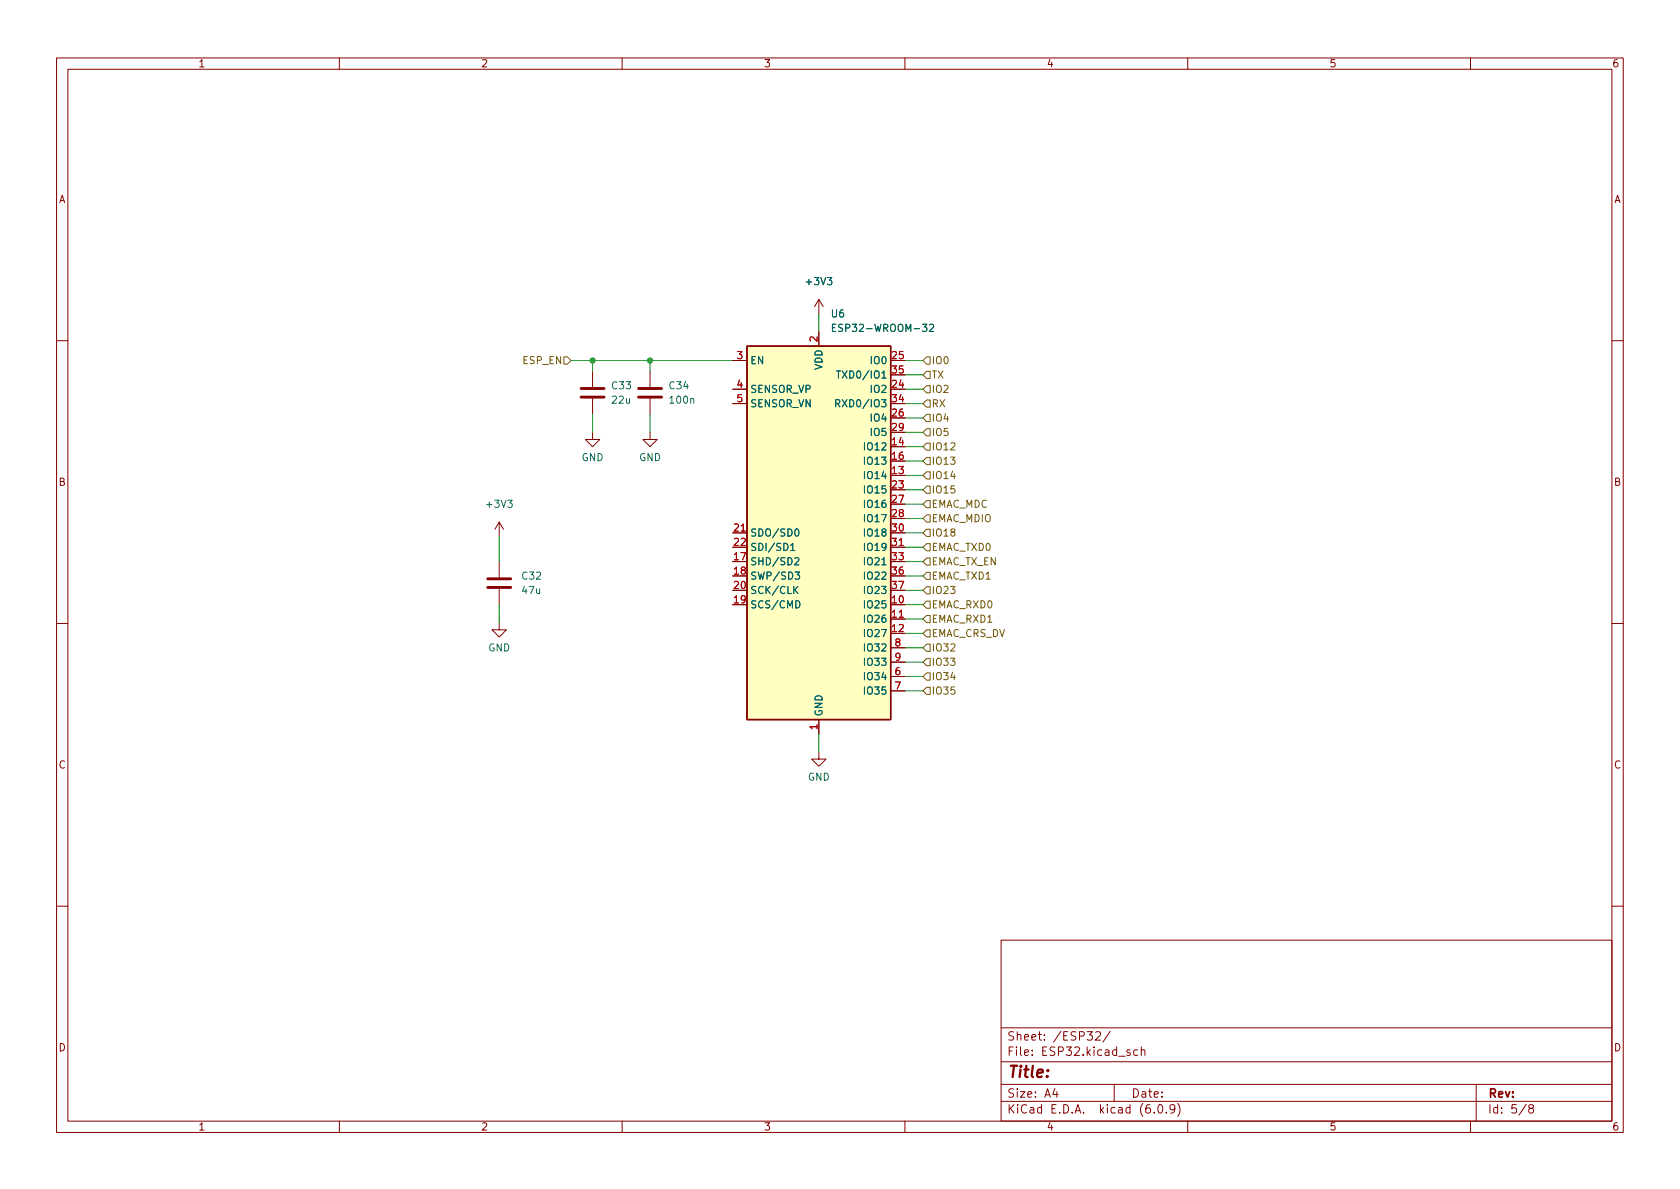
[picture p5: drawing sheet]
<svg xmlns="http://www.w3.org/2000/svg" width="297mm" height="210mm" viewBox="0 0 297 210" stroke-linecap="round" stroke-linejoin="round" font-family="sans-serif">
<g fill="none" stroke="#840000" stroke-width=".18">
<path d="M10 10.2h277v190.1h-277zM12 12.2h273v186.1h-273zM60 10.2v2M110 10.2v2M160 10.2v2M210 10.2v2M260 10.2v2M144.8 53v2.5M144.8 58.7v2.5M144.8 53l-.8 1.2M144.8 53l.7 1.2M10 60.2h2"/>
<path d="M104.8 76.4v1.3h1.2l-1.2 1.3-1.3-1.3h1.3M104.8 65.7v2.7M104.8 70.5v2.8M114.9 76.4v1.3h1.3l-1.3 1.3-1.2-1.3h1.2M114.9 65.7v2.7M114.9 70.5v2.8M129.5 63.7h2.6M129.5 68.8h2.6M129.5 71.4h2.6M285 60.2h2M88.3 92.3v2.6M88.3 99.3v2.8"/>
<path d="M88.3 92.3l-.8 1.3M88.3 92.3l.7 1.3M129.5 94.2h2.6M157.5 96.8h2.5M10 110.2h2M88.3 110.1v1.3h1.2l-1.2 1.2-1.3-1.2h1.3M88.3 104.1v2.8M157.5 109.5h2.5M157.5 119.6h2.5M157.5 114.5h2.5M157.5 117.1h2.5M285 110.2h2"/>
<path d="M144.8 133v1.2h1.2l-1.2 1.3-1.3-1.3h1.3M144.8 127.2v2.6M157.5 122.2h2.5M10 160.2h2M177 166.3h108v32h-108zM285 160.2h2M60 198.3v2M110 198.3v2M160 198.3v2M177 194.8h108M177 191.8h108M177 187.8h108"/>
<path d="M177 181.8h108M186.5 192.5l-.4 1h1M186.9 193v1M192.2 182.4h.9l-.5 .6 .5 .1v.7l-.2 .1h-.5l-.2-.1M193.7 182.6l.6-.2 .2 .2 .1 .3-1 1h1M196.3 182.4l-1.3 1.9M197 191.8v3M199.8 185.7l-.4-.1-.2 .2 .1 .3 .5 .1v.4h-.6M201.1 185.7l-.4-.1-.3 .3v.4l.2 .3h.5M201.8 185.8l.2-.2 .4 .1v.9M201.8 185.1v1.5M204.1 196.7v.1"/>
<path d="M204.9 195.4l.2-.1a.81 .81 0 0 1 .6 .7 .81 .81 0 0 1-.3 .8h-.2a.81 .81 0 0 1-.6-.6 .81 .81 0 0 1 .3-.8zM206.2 196.7v.1M207.7 196l-.3 .3h-.3l-.2-.3 .1-.6 .4-.1 .2 .2a.99 .99 0 0 1-.3 1.3h-.3M208.2 195.1a1.72 1.72 0 0 1 0 2.3M210 198.3v2M260 198.3v2M261 191.8v6.5M269.9 195.3l-1.3 1.9M270.6 196l-.3-.3 .1-.2 .2-.2 .4 .1 .2 .2-.1 .2-.7 .2-.1 .3v.2l.3 .3h.4l.2-.3-.1-.4-.2-.1"/>
</g>
<path d="M102.7 70.2h4.1M102.7 68.7h4.1M112.9 70.2h4.1M112.9 68.7h4.1M86.2 103.9h4.1M86.2 102.4h4.1" fill="none" stroke="#840000" stroke-width=".51"/>
<path d="M132.1 61.2h25.4v66h-25.4z" fill="#ffffc2" stroke="#ffffc2" stroke-width=".18"/>
<path d="M132.1 61.2h25.4v66h-25.4z" fill="none" stroke="#840000" stroke-width=".25"/>
<g fill="none" stroke="#006464" stroke-width=".18">
<path d="M147.2 57.9h.4M147.8 57.3h-.6v1.3h.6M164.4 57.5l.4-.2 .3 .4-.8 .9h.8M147.8 71.3h.6l.1-.2-.1-.3-.6-.1v1.2M147.9 65.6h.7M148.1 71.3l.4 .6M148.2 65.6v1.3M139.8 96.4l.4-.3v1.2M139.8 97.3h.7M140.5 98.7l.5-.1 .3 .4-.8 .9h.8M140.6 93.7l.2-.2a.68 .68 0 0 1 .5 .7 .68 .68 0 0 1-.5 .6l-.2-.1-.1-.4zM140.5 104.2l.6 .8"/>
<path d="M140.6 101.2h.8l-.5 .4 .4 .2v.5l-.2 .1-.5-.1M140.7 106.2a.64 .64 0 0 1 .7 .7 .64 .64 0 0 1-.7 .6zM141.1 103.7l-.8 .7"/>
</g>
<g fill="none" stroke="#725600" stroke-width=".18">
<path d="M99.7 63.1h.6l.7 .6-.7 .7h-.6zM163.2 66.3l.6-.6h.7v1.2h-.7zM163.2 79l.6-.6h.7v1.2h-.7zM163.2 68.8l.6-.6h.7v1.3h-.7zM163.2 73.9l.6-.6h.7v1.2h-.7zM163.2 76.4l.6-.6h.7v1.3h-.7zM163.2 71.4l.6-.7h.7v1.3h-.7zM163.8 63.1h.7v1.3h-.7l-.6-.7zM163.2 84.1l.6-.7h.7v1.3h-.7zM163.2 81.5l.6-.6h.7v1.3h-.7zM163.2 89.1l.6-.6h.7v1.3h-.7zM163.2 96.8l.6-.7h.7v1.3h-.7z"/>
<path d="M163.8 98.7h.7v1.2h-.7l-.6-.6zM163.8 91.1h.7v1.2h-.7l-.6-.6zM163.8 86h.7v1.2h-.7l-.6-.6zM163.8 93.6h.7v1.3h-.7l-.6-.7zM163.2 106.9l.6-.6h.7v1.3h-.7zM163.2 119.6l.6-.6h.7v1.3h-.7zM163.2 112l.6-.6h.7v1.2h-.7zM163.8 103.8h.7v1.2h-.7l-.6-.6zM163.8 113.9h.7v1.3h-.7l-.6-.7zM163.8 101.2h.7v1.3h-.7l-.6-.7zM163.8 116.5h.7v1.2h-.7l-.6-.6zM163.8 108.8h.7v1.3h-.7l-.6-.6z"/>
<path d="M163.8 121.5h.7v1.3h-.7l-.6-.6z"/>
</g>
<g fill="none" stroke="#009600" stroke-width=".18">
<path d="M144.8 55.5v3.2M101 63.7h28.5M104.8 63.7v2M104.8 73.3v3.1M114.9 63.7v2M114.9 73.3v3.1M160 63.7h3.2M160 68.8h3.2M160 66.3h3.2M160 73.9h3.2M160 71.4h3.2M160 79h3.2"/>
<path d="M160 76.4h3.2M88.3 94.9v4.4M160 84.1h3.2M160 99.3h3.2M160 96.8h3.2M160 94.2h3.2M160 91.7h3.2M160 86.6h3.2M160 89.1h3.2M160 81.5h3.2M88.3 106.9v3.2M160 114.5h3.2"/>
<path d="M160 106.9h3.2M160 117.1h3.2M160 119.6h3.2M160 101.8h3.2M160 104.4h3.2M160 112h3.2M160 109.5h3.2M144.8 129.8v3.2M160 122.2h3.2"/>
</g>
<g fill="#009600" stroke="#009600" stroke-width=".18">
<circle cx="104.8" cy="63.7" r=".46"/>
<circle cx="114.9" cy="63.7" r=".46"/>
</g>
<text font-size="2.8" fill="#840000" x="178" y="190.6">Title:</text>
<g font-size="2.1" fill="#840000">
<text x="178" y="184">Sheet: /ESP32/</text>
<text x="178" y="186.7">File: ESP32.kicad_sch</text>
<text x="178" y="196.9">KiCad E.D.A. kicad (6.0.9)</text>
<text x="178" y="194.1">Size: A4</text>
<text x="200" y="194.1">Date:</text>
<text x="263" y="194.1">Rev:</text>
<text x="263" y="196.9">Id: 5/8</text>
</g>
<g font-size="1.8" fill="#840000">
<text x="35" y="11.9">1</text>
<text x="85" y="11.9">2</text>
<text x="135" y="11.9">3</text>
<text x="185" y="11.9">4</text>
<text x="235" y="11.9">5</text>
<text x="285" y="11.9">6</text>
<text x="10.3" y="35.9">A</text>
<text x="285.3" y="35.9">A</text>
<text x="10.3" y="85.9">B</text>
<text x="285.3" y="85.9">B</text>
<text x="10.3" y="135.9">C</text>
<text x="285.3" y="135.9">C</text>
<text x="10.3" y="185.9">D</text>
<text x="285.3" y="185.9">D</text>
<text x="35" y="199.9">1</text>
<text x="85" y="199.9">2</text>
<text x="135" y="199.9">3</text>
<text x="185" y="199.9">4</text>
<text x="235" y="199.9">5</text>
<text x="285" y="199.9">6</text>
</g>
<g font-size="1.8" fill="#006464">
<text x="142.7" y="50.4">+3V3</text>
<text x="147" y="56.1">U6</text>
<text x="148.2" y="58.7">ESP32-WROOM-32</text>
<text x="132.6" y="64.4">EN</text>
<text x="145.4" y="65.5" transform="rotate(-90 145.4 65.5)">VDD</text>
<text x="154.1" y="64.4">IO0</text>
<text x="108.3" y="68.8">C33</text>
<text x="108.3" y="71.4">22u</text>
<text x="118.4" y="68.8">C34</text>
<text x="118.6" y="71.4">100n</text>
<text x="132.6" y="69.5">SENSOR_VP</text>
<text x="149.1" y="66.9">TXD0/IO1</text>
<text x="154.1" y="69.5">IO2</text>
<text x="132.6" y="72">SENSOR_VN</text>
<text x="148.9" y="72">RXD0/IO3</text>
<text x="154.1" y="74.5">IO4</text>
<text x="154.1" y="77.1">IO5</text>
<text x="102.8" y="81.5">GND</text>
<text x="113" y="81.5">GND</text>
<text x="153.1" y="79.6">IO12</text>
<text x="153.1" y="82.2">IO13</text>
<text x="86.2" y="89.8">+3V3</text>
<text x="153.1" y="84.7">IO14</text>
<text x="153.1" y="87.2">IO15</text>
<text x="153.1" y="89.8">IO16</text>
<text x="132.6" y="94.9">SDO/SD0</text>
<text x="153.1" y="92.3">IO17</text>
<text x="153.1" y="94.9">IO18</text>
<text x="132.6" y="99.9">SHD/SD2</text>
<text x="132.6" y="97.4">SDI/SD1</text>
<text x="153.1" y="97.4">IO19</text>
<text x="153.1" y="99.9">IO21</text>
<text x="92.4" y="102.5">C32</text>
<text x="92.4" y="105">47u</text>
<text x="132.6" y="102.5">SWP/SD3</text>
<text x="132.6" y="107.6">SCS/CMD</text>
<text x="132.6" y="105">SCK/CLK</text>
<text x="153.1" y="107.6">IO25</text>
<text x="153.1" y="102.5">IO22</text>
<text x="153.1" y="105">IO23</text>
<text x="153.1" y="110.1">IO26</text>
<text x="153.1" y="112.6">IO27</text>
<text x="86.3" y="115.2">GND</text>
<text x="153.1" y="115.2">IO32</text>
<text x="153.1" y="117.7">IO33</text>
<text x="153.1" y="120.3">IO34</text>
<text x="153.1" y="122.8">IO35</text>
<text x="145.4" y="126.7" transform="rotate(-90 145.4 126.7)">GND</text>
<text x="142.8" y="138">GND</text>
</g>
<g font-size="1.8" fill="#725600">
<text x="92.5" y="64.4">ESP_EN</text>
<text x="164.7" y="64.4">IO0</text>
<text x="164.7" y="66.9">TX</text>
<text x="164.7" y="69.5">IO2</text>
<text x="164.7" y="74.5">IO4</text>
<text x="164.7" y="77.1">IO5</text>
<text x="164.7" y="72">RX</text>
<text x="164.7" y="82.2">IO13</text>
<text x="164.7" y="79.6">IO12</text>
<text x="164.7" y="84.7">IO14</text>
<text x="164.7" y="87.2">IO15</text>
<text x="164.7" y="89.8">EMAC_MDC</text>
<text x="164.7" y="92.3">EMAC_MDIO</text>
<text x="164.7" y="94.9">IO18</text>
<text x="164.7" y="99.9">EMAC_TX_EN</text>
<text x="164.7" y="97.4">EMAC_TXD0</text>
<text x="164.7" y="107.6">EMAC_RXD0</text>
<text x="164.7" y="105">IO23</text>
<text x="164.7" y="102.5">EMAC_TXD1</text>
<text x="164.7" y="112.6">EMAC_CRS_DV</text>
<text x="164.7" y="110.1">EMAC_RXD1</text>
<text x="164.7" y="115.2">IO32</text>
<text x="164.7" y="117.7">IO33</text>
<text x="164.7" y="120.3">IO34</text>
<text x="164.7" y="122.8">IO35</text>
</g>
<g font-size="1.8" fill="#a90000">
<text x="130.3" y="63.5">3</text>
<text x="144.5" y="60.4" transform="rotate(-90 144.5 60.4)">2</text>
<text x="157.8" y="63.5">25</text>
<text x="130.3" y="68.6">4</text>
<text x="130.3" y="71.1">5</text>
<text x="157.8" y="68.6">24</text>
<text x="157.8" y="71.1">34</text>
<text x="157.8" y="66">35</text>
<text x="157.8" y="73.7">26</text>
<text x="157.8" y="76.2">29</text>
<text x="157.8" y="83.8">13</text>
<text x="157.8" y="78.7">14</text>
<text x="157.8" y="81.3">16</text>
<text x="157.8" y="86.4">23</text>
<text x="157.8" y="88.9">27</text>
<text x="129.8" y="94">21</text>
<text x="157.8" y="91.4">28</text>
<text x="157.8" y="94">30</text>
<text x="129.8" y="99.1">17</text>
<text x="129.8" y="101.6">18</text>
<text x="129.8" y="96.5">22</text>
<text x="157.8" y="96.5">31</text>
<text x="157.8" y="99.1">33</text>
<text x="157.8" y="101.6">36</text>
<text x="129.8" y="106.7">19</text>
<text x="129.8" y="104.1">20</text>
<text x="157.8" y="106.7">10</text>
<text x="157.8" y="104.1">37</text>
<text x="157.8" y="109.2">11</text>
<text x="157.8" y="111.8">12</text>
<text x="158.3" y="119.4">6</text>
<text x="158.3" y="114.3">8</text>
<text x="158.3" y="116.8">9</text>
<text x="158.3" y="121.9">7</text>
<text x="144.5" y="129" transform="rotate(-90 144.5 129)">1</text>
</g>
</svg>
